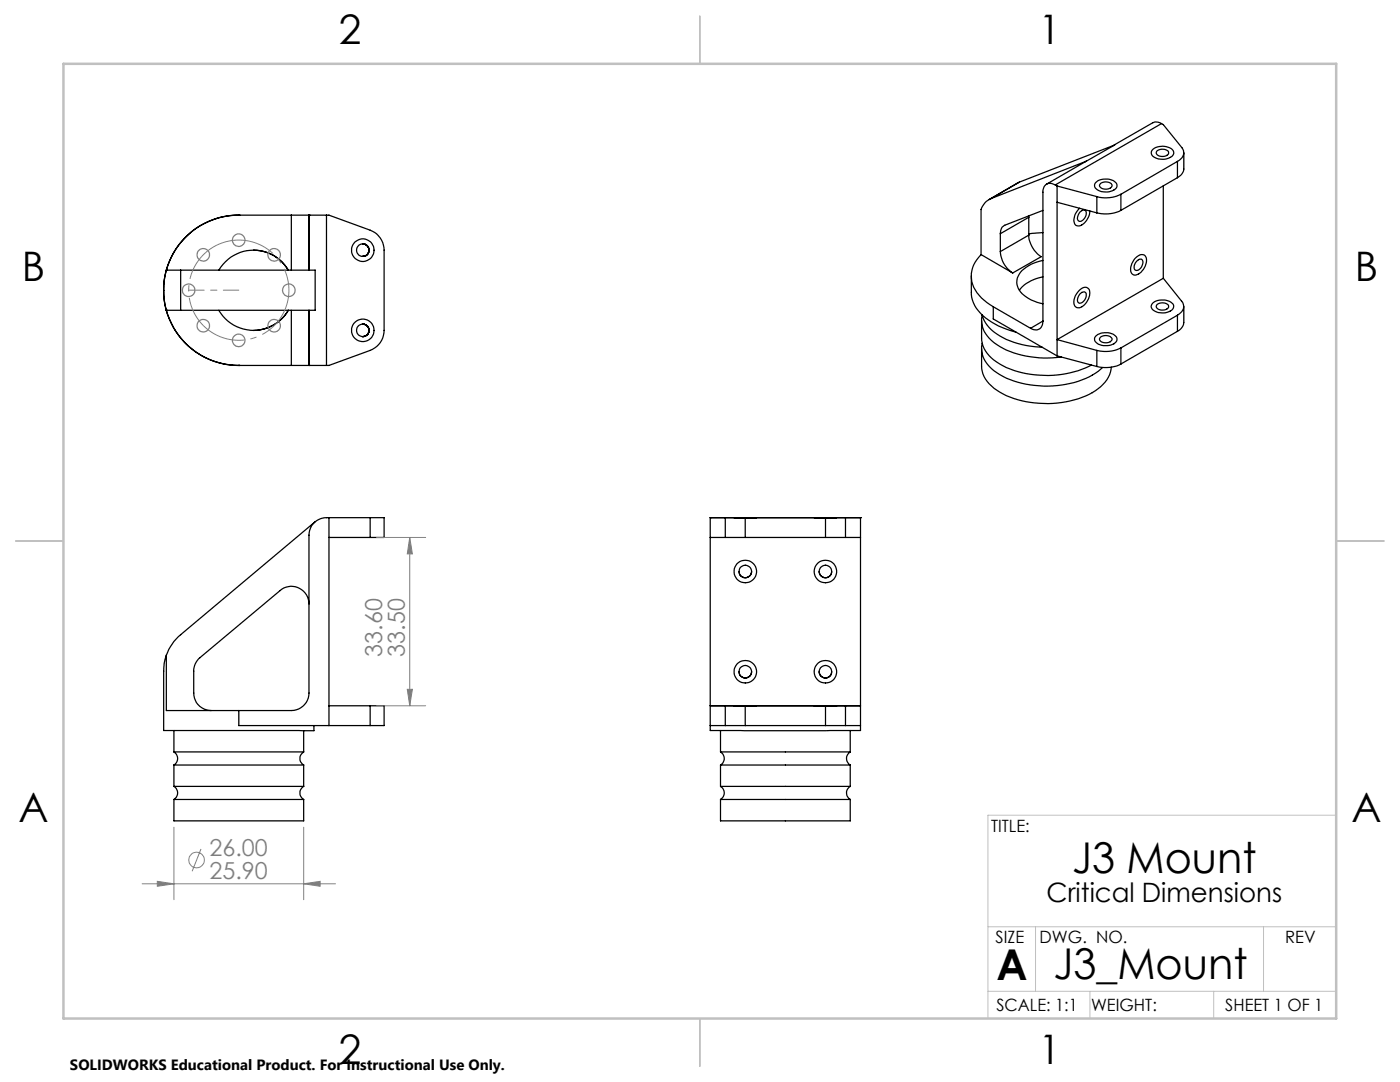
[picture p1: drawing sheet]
<svg xmlns="http://www.w3.org/2000/svg" width="279mm" height="216mm" viewBox="0 0 279 216" stroke-linecap="round" stroke-linejoin="round" font-family="sans-serif">
<g fill="none" stroke="#000" stroke-width=".25">
<path d="M197.8 39.6a3.5 3.5 0 0 0-2 2.2v9M203.4 36.3l-6 3.5M203.4 36.3l-5.6 3.3M210.6 36.9a1.52 1.52 0 0 0-1.7-.1 1.52 1.52 0 0 0-.8 1.5v25.8M210.6 36.9l.4 .2M211 37.1l7.9 2.1M211 37.1v33.9M216.8 32.2l-8 4.6M216.8 32.2l5.7-3.3-19.1 7.4M216.8 32.2l-19 7.4M218.7 36.4a3.2 3.2 0 0 1 4.1 .1 1.02 1.02 0 0 1-.8 1.6 2.85 2.85 0 0 1-3.5-.8l-.1-.4zM218.9 39.2v3.3"/>
<path d="M219.6 36.6a1.65 1.65 0 0 1 2.3 .3 1.39 1.39 0 0 1-2.1 .6l-.4-.4zM223.7 38.8a6.6 6.6 0 0 1-4.8 .4M223.7 38.8v3.2M230 29.9a3.1 3.1 0 0 1 4.1 .1 1.06 1.06 0 0 1-.8 1.5 2.81 2.81 0 0 1-3.5-.7v-.5zM230.9 30.1a1.64 1.64 0 0 1 2.3 .3 1.15 1.15 0 0 1-1.6 .8 .69 .69 0 0 1-.7-.3 .69 .69 0 0 1 0-.8zM231.8 24.7l.4 .2 3.7 4.6a1.76 1.76 0 0 1-.9 2.7M231.8 24.7l-1-.4-.7 .2-7.7 4.4M231.8 24.7l-21.2 12.2M232.2 37.1v18.4M235 32.2l-11.3 6.6M235 32.2v3.3M235 35.5l-11.3 6.5"/>
<path d="M236.3 30.5l-.1 3.6-.6 .9-.6 .5M32.7 57.9a14.9 14.9 0 0 0 15 15M32.7 57.9a12.7 12.7 0 0 0 .5 4M33.2 53.9a12.8 12.8 0 0 0-.5 4M33.2 53.9h.1M33.2 53.9h2.9M36.1 53.9h26.8v8h-26.8M36.1 53.9v8M47.7 42.9h.1M47.7 42.9a15 15 0 0 0-15 15M47.7 42.9a14.9 14.9 0 0 0-14.5 11M47.7 42.9h10.4"/>
<path d="M50.6 49.9a8 8 0 0 1 6.9 4 8 8 0 0 0-13.8 0M58.1 42.9h3.6M58.1 42.9v11M61.7 42.9h3.5M61.7 47.7v4.5zM61.7 42.9h.1M61.7 48.7v2.5zM61.7 42.9v11M65.2 42.9h.5l8.2 3a4.3 4.3 0 0 1 2.8 4v16a4.3 4.3 0 0 1-2.8 4l-8.2 3h-.5M65.2 42.9v30M72.4 48.7a1.24 1.24 0 0 1 1.3 1.2 1.24 1.24 0 0 1-1.3 1.3 1.24 1.24 0 0 0 1.3-1.3 1.24 1.24 0 0 0-1.3-1.2zM193.9 55.1v3.2a7.1 7.1 0 0 0 4 6l2.2 1.1 2.6 .9"/>
<path d="M195.8 50.8a5.8 5.8 0 0 0 .6 9.1l1.8 1.3M195.8 50.8l6.3 3.7M199.6 50.2a5.4 5.4 0 0 0 2.5 4.3M199.6 46.6v3.6M205.3 46.9a5.5 5.5 0 0 0 2.5 4.3l-5.7 3.3M205.3 43.4l-5.7 3.2M205.3 43.1v3.8M205.3 46.9l-5.7 3.3M208.1 42l-7.6 2.9a1.71 1.71 0 0 0-.9 1.7M208.1 46.4l-2.8 .3M208.1 52a6.5 6.5 0 0 0-5.1 3.5 3.4 3.4 0 0 0 1.8 3.8l1 .6 2.3 .7M208.1 55.2a7.5 7.5 0 0 0-4.7 2.7"/>
<path d="M211 40.4l7.9 2.1M215.4 57.9a1.19 1.19 0 0 1 2-.1 3.1 3.1 0 0 1-2.2 3.6 1.15 1.15 0 0 1-.9-1.6l.4-1zM215.4 41.6a2.89 2.89 0 0 0-.8 3.2 1.26 1.26 0 0 0 1.8-.3 3.4 3.4 0 0 0 1.1-2.4M215.5 42.3a.65 .65 0 0 1 .7-.4 .65 .65 0 0 1 .6 .6 1.58 1.58 0 0 1-1.4 1.7 1.07 1.07 0 0 1 0-1.7zM215.5 58.7a.65 .65 0 0 1 .7-.5 .65 .65 0 0 1 .6 .7 1.58 1.58 0 0 1-1.4 1.6 1.08 1.08 0 0 1 0-1.6zM223.7 42a6.9 6.9 0 0 1-4.8 .5M226.4 51.6a1.47 1.47 0 0 1 2.2-.5 2.92 2.92 0 0 1-2.2 3.8 1.24 1.24 0 0 1-.6-1.9zM226.8 52.1a.65 .65 0 0 1 .7-.4 .65 .65 0 0 1 .6 .6 1.41 1.41 0 0 1-1.6 1.6 1.37 1.37 0 0 1 .3-1.8zM232.2 55.5l3.6 4.6a1.66 1.66 0 0 1-.5 2.6l-.3 .2M232.2 55.5l-21.2 12.3 7.9 2.1M33.2 61.9a15 15 0 0 0 14.5 11M33.2 61.9h.1"/>
<path d="M33.2 61.9h2.9M43.7 61.9a8 8 0 0 0 13.8 0 8.1 8.1 0 0 1-6.9 4M47.7 72.9h.1M47.7 72.9h10.4M58.1 72.9h3.6M58.1 61.9v11M61.7 72.9h3.5M61.7 63.7v4.5zM61.7 72.9h.1M61.7 64.7v2.5zM61.7 61.9v11M72.4 64.7a1.25 1.25 0 0 1 1.3 1.2 1.25 1.25 0 0 1-1.3 1.3 1.25 1.25 0 0 0 1.3-1.3 1.25 1.25 0 0 0-1.3-1.2z"/>
<path d="M195.9 64v3.5a6.2 6.2 0 0 0 3.6 5.1 20.4 20.4 0 0 0 18.3 .2M195.9 69.6v3.5a5.7 5.7 0 0 0 3 4.8 19.3 19.3 0 0 0 13.8 2.3 12.6 12.6 0 0 0 8.2-4.4l.5-1 .4-1.5M196 62.8a7.1 7.1 0 0 0 4.2 4.6 18.5 18.5 0 0 0 7.8 1.9M196 62.9a5.5 5.5 0 0 0 2.9 5.9 19.1 19.1 0 0 0 12.9 2.4M196 68.5a5.5 5.5 0 0 0 2.9 5.9 19.3 19.3 0 0 0 13.8 2.3 14.3 14.3 0 0 0 7.3-3.4M198.2 61.2v2.4l12.8 7.4M198.2 61.2l7.5 4.3M208.1 64.1a1.52 1.52 0 0 1-.7 1.6 1.52 1.52 0 0 1-1.7-.2M208.1 64.1l-2.4 1.4M211 71l7.9 2.1M218.7 67.1a3.2 3.2 0 0 1 4.1 .1 1.02 1.02 0 0 1-.8 1.5 2.85 2.85 0 0 1-3.5-.8l-.1-.4zM218.9 69.9v3.2"/>
<path d="M219.6 67.3a1.46 1.46 0 0 1 2.3 .5 1.55 1.55 0 0 1-2.5 0zM223.7 69.4a6.9 6.9 0 0 1-4.8 .5M223.7 72.6a6.9 6.9 0 0 1-4.8 .5M223.7 69.4v3.2M230 60.6a3 3 0 0 1 4.2 .3 1.28 1.28 0 0 1-1.2 1.4 2.74 2.74 0 0 1-3.2-.9v-.4zM230.9 60.7a1.64 1.64 0 0 1 2.3 .4 1.16 1.16 0 0 1-1.6 .7 .68 .68 0 0 1-.7-.3 .68 .68 0 0 1 0-.8zM235 62.9v3.2M235 62.9l-11.3 6.5M235 66.1l-11.3 6.5M236.3 61.1l-.1 3.7-.6 .9-.6 .4M62.9 104.1l-26.8 22.5a10 10 0 0 0-2.9 4.1M65.7 103.3v41.5"/>
<path d="M65.7 107.2h8.2M73.9 103.3h-8.7a3.5 3.5 0 0 0-3.5 3.5v31.5a3.5 3.5 0 0 1-3.6 3.5h-10.4M73.9 103.3h2.8v3.9h-2.8M73.9 103.3v3.9M141.7 103.3h.1M141.7 103.3v42.5h6.9h23.1v-42.5M141.7 103.3h30M141.7 107.2h3M144.7 107.2h4M146.5 103.3h4.5zM147.5 103.3h2.5h-1.3M147.5 114.1a1.25 1.25 0 0 0 1.2 1.2 1.25 1.25 0 0 0 1.3-1.2"/>
<path d="M148.7 103.3h-4v3.9M148.7 107.2h16M148.7 103.3v3.9M162.5 103.3h4.5zM163.5 114.1a1.25 1.25 0 0 0 1.2 1.2 1.25 1.25 0 0 0 1.3-1.2M164.7 107.2h4M164.7 103.3h4v3.9M164.7 103.3h-1.2h2.5M164.7 103.3v3.9M168.7 107.2h3M171.7 103.3h.1M33.2 130.7a8.3 8.3 0 0 0-.5 3.2v11.9h30v-1"/>
<path d="M33.2 130.7v11.1h14.5M61.7 120.5a3.5 3.5 0 0 0-2.1-3.2 3.5 3.5 0 0 0-3.7 .5l-16 13.4a3.5 3.5 0 0 0-1.2 2.7v4.4a3.5 3.5 0 0 0 3.5 3.5M147.5 134a1.25 1.25 0 0 0 1.2 1.3 1.25 1.25 0 0 0 1.3-1.3M163.5 134a1.25 1.25 0 0 0 1.2 1.3 1.25 1.25 0 0 0 1.3-1.3M34.7 156.9a1.52 1.52 0 0 1 0 2.6M34.7 150a1.52 1.52 0 0 1 0 2.6M34.7 159.5h25.9M34.7 159.5v4.3h25.9v-4.3M34.7 156.9h25.9M34.7 152.6h25.9M34.7 150h25.9M34.7 145.8v4.2"/>
<path d="M34.7 152.6v4.3M47.7 141.8v3h26.2M60.6 156.9a1.52 1.52 0 0 0 0 2.6M60.6 150a1.52 1.52 0 0 0 0 2.6M60.6 145.8v4.2M60.6 152.6v4.3M65.7 140.8h8.2M73.9 140.8h2.8v4h-2.8M73.9 140.8v4M141.7 144.8h3M141.7 140.8h30M143.8 150.1a1.48 1.48 0 0 1 0 2.5"/>
<path d="M143.8 157a1.46 1.46 0 0 1 0 2.5M143.8 145.8v4.2h25.9v-4.2M143.8 152.6h25.9v4.3h-25.9zM143.8 159.5h25.9v4.3h-25.9zM144.7 144.8h4M146.5 140.8h4.5zM147.5 140.8h2.5h-1.3M148.7 140.8h-4v4M148.7 144.8h16M148.7 140.8v4M162.5 140.8h4.5zM164.7 144.8h4"/>
<path d="M164.7 140.8h4v4M164.7 140.8h-1.2h2.5M164.7 140.8v4M168.7 144.8h3M169.7 150.1a1.51 1.51 0 0 0 0 2.5M169.7 157a1.47 1.47 0 0 0 0 2.5"/>
<circle cx="72.4" cy="49.9" r="1.26"/>
<circle cx="72.4" cy="49.9" r="2.24"/>
<circle cx="72.4" cy="65.9" r="2.25"/>
<circle cx="72.4" cy="65.9" r="1.25"/>
<circle cx="148.7" cy="114" r="1.26"/>
<circle cx="148.7" cy="114" r="2.25"/>
<circle cx="164.7" cy="114" r="2.25"/>
<circle cx="164.7" cy="114" r="1.26"/>
<circle cx="148.7" cy="134" r="1.26"/>
<circle cx="148.7" cy="134" r="2.25"/>
<circle cx="164.7" cy="134" r="2.25"/>
<circle cx="164.7" cy="134" r="1.26"/>
</g>
<g fill="none" stroke="#808080" stroke-width=".2">
<path d="M75.1 107.2h9.8M81.8 107.2v33.6M81.8 107.2l.5 3.3h-1zM81.3 137.5h1l-.5 3.3zM75.1 140.8h9.8M28.4 176.4h38.6M31.4 175.9l3.3 .5-3.3 .4zM34.7 165.1v14.4M40.1 169.4l-1.8 4.4M60.6 176.4l3.3-.5v.9zM60.6 165.1v14.4"/>
<circle cx="39.2" cy="171.6" r="1.56"/>
</g>
<g fill="none" stroke="#808080" stroke-width=".25">
<circle cx="37.6" cy="57.9" r="1.25"/>
<circle cx="40.6" cy="50.8" r="1.25"/>
<circle cx="47.6" cy="47.9" r="1.25"/>
<circle cx="54.7" cy="50.8" r="1.25"/>
<circle cx="57.7" cy="57.9" r="1.25"/>
<circle cx="40.6" cy="65" r="1.25"/>
<circle cx="47.6" cy="67.9" r="1.25"/>
<circle cx="54.7" cy="65" r="1.25"/>
</g>
<path d="M44.7 48.3a10 10 0 0 0-4.1 16.7 10 10 0 0 0 16.7-4.3 10 10 0 0 0-11.7-12.6l-.9 .2" fill="none" stroke="#808080" stroke-width=".2" stroke-dasharray="15.2 1.3 1.3 1.3" stroke-dashoffset="4.8" stroke-linecap="butt"/>
<path d="M266.7 162.7h-69.5v40.5M197.2 197.8h69.5M197.2 184.9h69.5M206.7 184.9v12.9M217.5 197.8v5.4M242.2 197.8v5.4M252.2 184.9v12.9" fill="none" stroke="#c0c0c0" stroke-width=".2"/>
<path d="M139.7 3.2v9.5M3.1 107.9h9.6M266.7 107.9h9.5M139.7 203.2v9.6" fill="none" stroke="#c0c0c0" stroke-width=".25"/>
<path d="M12.7 12.7h254v190.5h-254z" fill="none" stroke="#c0c0c0" stroke-width=".5"/>
<path d="M47.7 57.9h-10" fill="none" stroke="#808080" stroke-width=".2" stroke-dasharray="15.2 1.3 1.3 1.3" stroke-dashoffset="12.1"/>
<g fill="#808080">
<path d="M60.6 176.4l3.3-.5v.9zM31.4 175.9l3.3 .5-3.3 .4z"/>
<path d="M81.8 107.2l.5 3.3h-1zM81.3 137.5h1l-.5 3.3z"/>
</g>
<g font-size="8.5">
<text x="214" y="174.2">J3 Mount</text>
<text x="198.9" y="195.5">A</text>
<text x="210.3" y="195.4">J3_Mount</text>
</g>
<g font-size="8.1">
<text x="67.6" y="8.9">2</text>
<text x="207.3" y="8.9">1</text>
<text x="4.4" y="56.1">B</text>
<text x="270.4" y="56.1">B</text>
<text x="3.7" y="164.1">A</text>
<text x="269.7" y="164.1">A</text>
<text x="67.6" y="212.4">2</text>
<text x="207.3" y="212.4">1</text>
</g>
<text font-size="5.3" x="208.9" y="180">Critical Dimensions</text>
<g font-size="4.7" fill="#808080">
<text x="76.3" y="131" transform="rotate(-90 76.3 131)">33.60</text>
<text x="80.8" y="131" transform="rotate(-90 80.8 131)">33.50</text>
<text x="41.8" y="170.8">26.00</text>
<text x="41.8" y="175.3">25.90</text>
</g>
<g font-size="3.4">
<text x="197.8" y="166">TITLE:</text>
<text x="198.7" y="188.1">SIZE</text>
<text x="207.5" y="188.1">DWG. NO.</text>
<text x="256.5" y="188.2">REV</text>
<text x="198.8" y="201.7">SCALE: 1:1</text>
<text x="217.7" y="201.8">WEIGHT:</text>
<text x="244.5" y="201.7">SHEET 1 OF 1</text>
</g>
<text font-size="3" x="14" y="213.5">SOLIDWORKS Educational Product. For Instructional Use Only.</text>
</svg>
